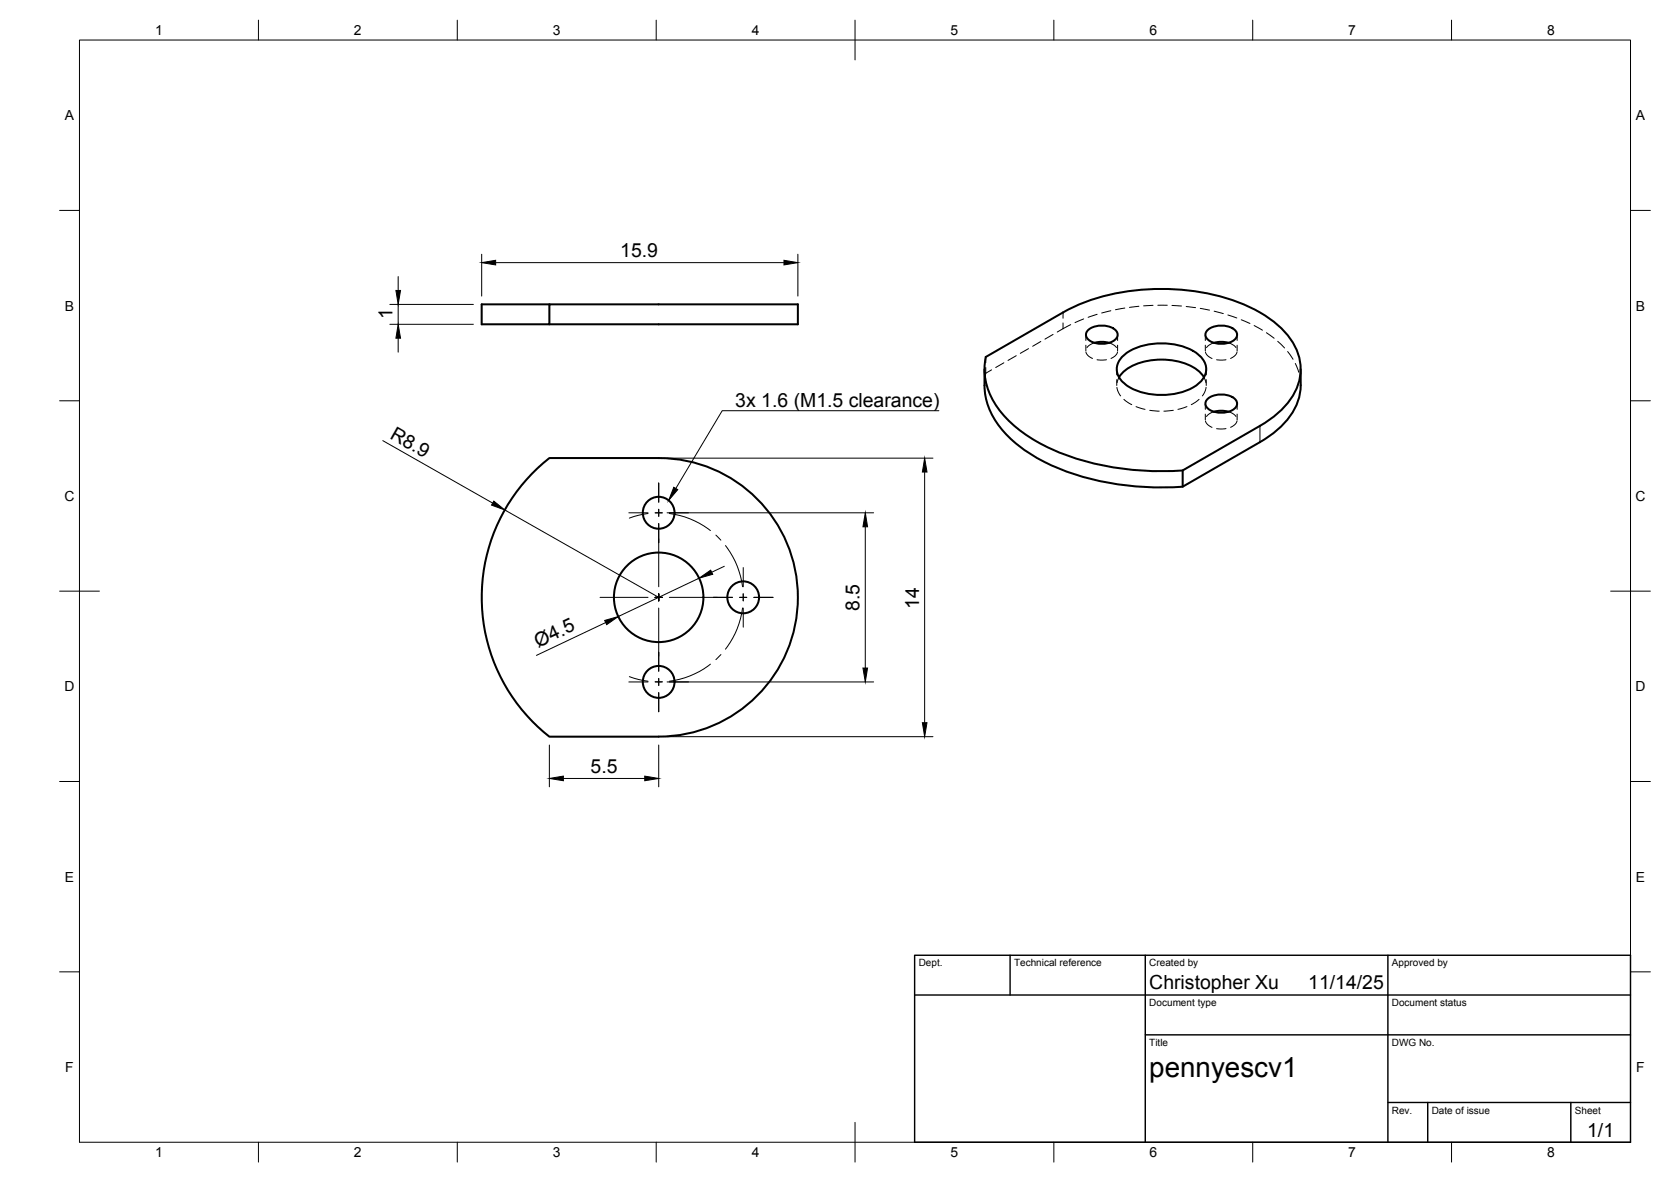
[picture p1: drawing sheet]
<svg xmlns="http://www.w3.org/2000/svg" width="420mm" height="297mm" viewBox="0 0 420 297" stroke-linecap="round" stroke-linejoin="round" font-family="sans-serif">
<!-- layer: Visible -->
<g fill="none" stroke="#000" stroke-width=".51">
<path d="M138.1 76.5h-17v5h17v-5h62.5v5h-62.5M247.5 92.8a22.2 22.2 0 0 0 1 9.5 25.9 25.9 0 0 0 12.3 12.8 67.1 67.1 0 0 0 36.6 7.2M273.6 82.9a5.6 5.6 0 0 1 7.2 .5 1.93 1.93 0 0 1-1.6 2.6 5.6 5.6 0 0 1-5.9-1.1 1.5 1.5 0 0 1 .3-2zM275.2 86.2l1.8-.3 1.9 .3M281.4 94.8a11.7 11.7 0 0 1 9.3-4.4 15.1 15.1 0 0 1 10.9 3.1l1.1 1.3M282.3 89.6a15.5 15.5 0 0 1 13-3 10.1 10.1 0 0 1 7.6 4.5 4.4 4.4 0 0 1-1.9 5.6 16.9 16.9 0 0 1-17.9 0 4.4 4.4 0 0 1-.8-7.1zM303.7 82.9a5.6 5.6 0 0 1 7.2 .5 1.93 1.93 0 0 1-1.6 2.6 5.6 5.6 0 0 1-6-1.1 1.5 1.5 0 0 1 .4-2zM305.2 86.2l1.9-.3 1.8 .3M327 92.8a18.9 18.9 0 0 1-.8 8.6 20.8 20.8 0 0 1-9.4 9.7l-19.4 11.2v-4.1l19.4-11.2a19.4 19.4 0 0 0 9.8-11.1 13 13 0 0 0-3.2-12.2 33.4 33.4 0 0 0-17-9.3 56.5 56.5 0 0 0-37.2 3.1l-21.3 12.2a16.9 16.9 0 0 0 5.1 15.4 44.4 44.4 0 0 0 21.6 11.3 74.6 74.6 0 0 0 22.8 1.8M133.8 119l4.3-3.9h27.5a35 35 0 0 1 35 35 35 35 0 0 1-35 35h-27.5a44.5 44.5 0 0 1-4.3-66.1zM303.7 100.2a5.6 5.6 0 0 1 7.2 .5 1.93 1.93 0 0 1-1.6 2.6 5.6 5.6 0 0 1-6-1.1 1.5 1.5 0 0 1 .4-2zM305.2 103.5l1.9-.3 1.8 .3"/>
<circle cx="165.6" cy="128.9" r="4"/>
<circle cx="165.6" cy="150.1" r="11.3"/>
<circle cx="186.9" cy="150.1" r="4"/>
<circle cx="165.6" cy="171.4" r="4"/>
</g>
<!-- layer: Hidden -->
<g fill="none" stroke="#000" stroke-width=".25">
<path d="M275.9 79l-2.3 .7M279.3 78.1l-2.3 .6M282.8 77.4l-2.3 .4M286.4 77l-2.4 .2M289.9 76.7l-2.4 .2M291.1 76.7h2.4M294.7 76.8l2.4 .1M298.3 77l2.3 .3M301.8 77.5l2.3 .4M305.3 78.2l2.3 .6M308.7 79.1l2.3 .8M247.9 93.8l-.4 3.1"/>
<path d="M247.9 89.7v1.5M247.9 92.4v1.4M249.3 92.9l-1.4 .9M252.4 91.2l-2 1.2M255.5 89.4l-2.1 1.2M258.6 87.6l-2.1 1.2M261.7 85.8l-2 1.2M264.8 84l-2.1 1.2M269.2 81.6l-3.4 1.8M272.5 80.1l-2.2 1M273 84.1v1.5M273 86.7v1.5"/>
<path d="M273 88.5l.5 .8 1.2 .8M275.2 86.2l-1.3 .6-.6 .6M275.8 90.4h2.4M278.9 86.2l1.3 .6 .5 .5M280.8 92.8v1.4M280.8 95.4v1.5M280.8 97.4l.4 1.3 .6 .8M281 88.5l-.5 .8-1.1 .8M281 84.1v1.5M281 86.7v1.5M281.4 94.8l-.5 1.4M302.7 94.8l.5 1.3"/>
<path d="M303.1 84.1v1.5M303.1 86.7v1.5M303.1 88.5l.5 .8 1.2 .8M303.3 97.3l-.4 1.4-.6 .8M303.3 92.8v1.4M303.3 95.4v1.5M305.2 86.2l-1.3 .6-.5 .6M305.9 90.4h2.4M308.9 86.2l1.3 .6 .6 .5M311 88.5l-.4 .8-1.2 .8M311.1 84.1v1.5M311.1 86.7v1.5"/>
<path d="M312.1 80.4l2.2 .9M315.3 81.8l2.1 1.2M318.4 83.6l2 1.4M321.3 85.8l1.7 1.6M323.8 88.3l1.3 2M325.7 91.3l.9 2.2M326.8 94.7l.2 2.2M282.6 100.4l2 1.3M285.6 102.2l2.3 .7M289.1 103.1l2.4 .2M295 103.1l-2.3 .2M298.4 102.2l-2.2 .7"/>
<path d="M301.5 100.4l-2 1.3M303.1 101.4v1.5M303.1 104.1v1.4M303.1 105.8l.5 .8 1.2 .8M305.2 103.5l-.9 .4-.9 .8M308.3 107.7h-2.4M308.9 103.5l1.3 .6 .6 .6M311 105.8l-.4 .8-1.2 .8M311.1 101.4v1.5M311.1 104.1v1.4"/>
</g>
<!-- layer: Hidden Narrow -->
<path d="M267.3 78.5v1.5M267.3 81.2v1.4" fill="none" stroke="#000" stroke-width=".25"/>
<!-- layer: Visible Narrow -->
<path d="M316.8 107v4.1" fill="none" stroke="#000" stroke-width=".25"/>
<!-- layer: BORDER -->
<g fill="none" stroke="#000" stroke-width=".25">
<path d="M20 10.1h390v276.9h-390zM65 5.1v5M115 5.1v5M165 5.1v5M215 5.1v10M265 5.1v5M315 5.1v5M365 5.1v5M15 52.9h5M410 52.9h5M15 100.7h5M410 100.7h5"/>
<path d="M15 148.6h10M405 148.6h10M15 196.4h5M410 196.4h5M15 244.2h5M410 244.2h5M65 287v5M115 287v5M165 287v5M215 282.1v9.9M265 287v5M315 287v5"/>
<path d="M365 287v5"/>
</g>
<!-- layer: TITLEBLOCK -->
<path d="M230 240.1h180v46.9h-180zM230 250h180M254 240.1v9.9M288 240.1v46.9M349 240.1v46.9M288 260.1h122M349 277.1h61M359 277.1v9.9M395 277.1v9.9" fill="none" stroke="#000" stroke-width=".36"/>
<!-- layer: Smart Centers -->
<g fill="none" stroke="#000" stroke-width=".25">
<path d="M158.1 128.9h4.8M162.9 129l-2.3 .5-2.4 .7M164.7 128.9h1.8h-1.8M165.6 121.4v4.8M165.6 128v1.8M165.6 131.6v15.9M168.3 129a21.1 21.1 0 0 1 10.3 4.3M168.3 128.9h4.8M180 134.5l1.3 1.2M182.4 137.1a21.2 21.2 0 0 1 4.3 10.4M150.9 150.1h12M164.7 150.1h1.8"/>
<path d="M165.6 149.2v1.8M165.6 152.8v15.9M168.3 150.1h15.9M186 150.1h1.8M186.7 152.8a21.3 21.3 0 0 1-4.3 10.3M186.9 149.2v1.8zM186.9 142.6v4.9M186.9 152.8v4.8M189.5 150.1h4.9M158.1 171.4h4.8M158.2 170l2.4 .8 2.3 .4M164.7 171.3h1.8l-1.8 .1"/>
<path d="M165.6 170.5v1.8M165.6 174.1v4.8M168.3 171.4h4.8M178.6 166.9a21.2 21.2 0 0 1-10.3 4.3M181.3 164.5l-1.3 1.3"/>
</g>
<!-- layer: FD_Dimensions -->
<g fill="none" stroke="#000" stroke-width=".25">
<path d="M98 76.5h21M100.1 69.5v3.5M100.1 76.5v5M121.1 63.9v10.5M124.6 66h72.5M200.6 63.9v10.5M98 81.5h21M100.1 85v3.5M96.2 110.7l27.7 15.7M167.7 115.1h66.9M232.5 118.6v63M126.9 128.2l38.7 21.9"/>
<path d="M167.7 128.9h52M217.6 132.4v35.5M152.3 156.4l-17.4 8.3M175.8 145.3l-20.4 9.6M182.1 142.3l-3.2 1.5M167.7 171.4h52M138.1 187.2v10.5M141.6 195.6h20.5M165.6 187.2v10.5M167.7 185.1h66.9"/>
</g>
<g fill="#000" stroke="#000" stroke-width=".25">
<path d="M99.5 73h1.2l-.6 3.5zM121.1 66l3.5-.6v1.2zM197.1 65.4l3.5 .6-3.5 .6zM100.1 81.5l.6 3.5h-1.2zM232.5 115.1l.6 3.5h-1.2zM124.2 125.9l2.7 2.3-3.3-1.3zM217.6 128.9l.5 3.5h-1.1zM152 155.9l3.4-1-2.9 2.1zM175.8 145.3l2.9-2 .5 1zM217 167.9h1.1l-.5 3.5zM138.1 195.6l3.5-.6v1.2zM162.1 195l3.5 .6-3.5 .6z"/>
<path d="M231.9 181.6h1.2l-.6 3.5z"/>
</g>
<!-- layer: Leaders -->
<path d="M169.4 122.5l1 .5-2.3 2.8z" fill="#000" stroke="#000" stroke-width=".25"/>
<path d="M236.1 103.2h-54.5l-11.7 19.6" fill="none" stroke="#000" stroke-width=".25"/>
<text font-size="7" x="289" y="270.6">pennyescv1</text>
<g font-size="4.9">
<text x="156" y="64.5">15.9</text>
<text x="98.7" y="80.2" transform="rotate(-90 98.7 80.2)">1</text>
<text x="184.9" y="102.2">3x 1.6 (M1.5 clearance)</text>
<text x="97.8" y="110" transform="rotate(30 97.8 110)">R8.9</text>
<text x="216.1" y="153.5" transform="rotate(-90 216.1 153.5)">8.5</text>
<text x="231.1" y="153" transform="rotate(-90 231.1 153)">14</text>
<text x="135.3" y="162.8" transform="rotate(-25 135.3 162.8)">Ø4.5</text>
<text x="148.5" y="194.2">5.5</text>
<text x="289" y="248.5">Christopher Xu</text>
<text x="329" y="248.5">11/14/25</text>
<text x="399.1" y="285.7">1/1</text>
</g>
<g font-size="3.5">
<text x="39" y="8.8">1</text>
<text x="89" y="8.8">2</text>
<text x="139" y="8.8">3</text>
<text x="189" y="8.8">4</text>
<text x="239" y="8.8">5</text>
<text x="289" y="8.8">6</text>
<text x="339" y="8.8">7</text>
<text x="389" y="8.8">8</text>
<text x="16.3" y="30.2">A</text>
<text x="411.3" y="30.2">A</text>
<text x="16.3" y="78">B</text>
<text x="411.3" y="78">B</text>
<text x="16.2" y="125.9">C</text>
<text x="411.2" y="125.9">C</text>
<text x="16.2" y="173.7">D</text>
<text x="411.2" y="173.7">D</text>
<text x="16.3" y="221.6">E</text>
<text x="411.3" y="221.6">E</text>
<text x="16.4" y="269.4">F</text>
<text x="411.4" y="269.4">F</text>
<text x="39" y="290.8">1</text>
<text x="89" y="290.8">2</text>
<text x="139" y="290.8">3</text>
<text x="189" y="290.8">4</text>
<text x="239" y="290.8">5</text>
<text x="289" y="290.8">6</text>
<text x="339" y="290.8">7</text>
<text x="389" y="290.8">8</text>
</g>
<g font-size="2.5">
<text x="231" y="242.9">Dept.</text>
<text x="255" y="242.9">Technical reference</text>
<text x="289" y="242.9">Created by</text>
<text x="350" y="242.9">Approved by</text>
<text x="289" y="252.8">Document type</text>
<text x="350" y="252.8">Document status</text>
<text x="289" y="262.9">Title</text>
<text x="350" y="262.9">DWG No.</text>
<text x="350" y="279.9">Rev.</text>
<text x="360" y="279.9">Date of issue</text>
<text x="396" y="279.9">Sheet</text>
</g>
</svg>
